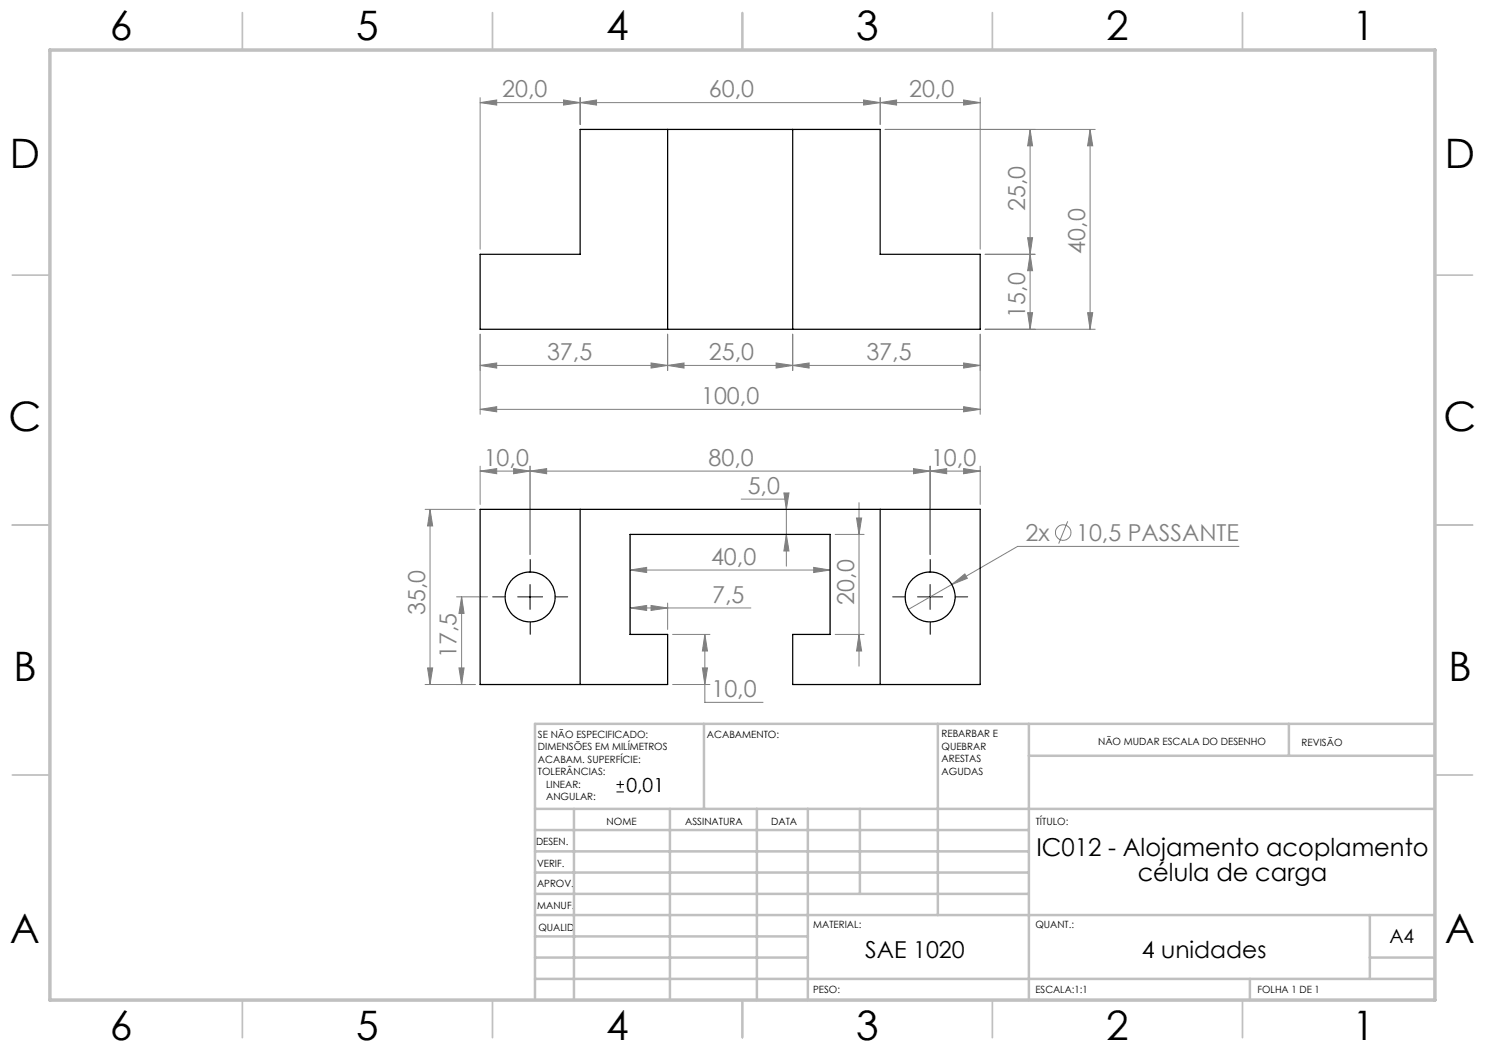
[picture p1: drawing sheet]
<svg xmlns="http://www.w3.org/2000/svg" width="297mm" height="210mm" viewBox="0 0 297 210" stroke-linecap="round" stroke-linejoin="round" font-family="sans-serif">
<g fill="none" stroke="#808080" stroke-width=".2">
<path d="M96 19.5v30.3M112.7 20l3.3 .5-3.3 .5zM116 19.5v5.4M172.7 20l3.3 .5-3.3 .5zM176 19.5v5.4M192.7 20l3.3 .5-3.3 .5zM196 19.5v30.3M96 20.5l3.3-.5v1zM96 20.5h100M116 20.5l3.3-.5v1zM176 20.5l3.3-.5v1zM177 25.9h42"/>
<path d="M206 25.9l.5 3.3h-1zM206 25.9v40M218 25.9l.5 3.3h-1zM218 25.9v40M205.5 47.5h1l-.5 3.4zM206 50.9l.5 3.2h-1zM207 50.9h-10M96 66.8v16.1M96 73.1l3.3-.5v1zM96 73.1h100M130.2 72.6l3.3 .5-3.3 .5zM133.5 73.1l3.3-.5v1z"/>
<path d="M133.5 66.8v7.3M155.2 72.6l3.3 .5-3.3 .5zM158.5 73.1l3.3-.5v1zM158.5 66.8v7.3M192.7 72.6l3.3 .5-3.3 .5zM196 66.8v16.1M197 65.9h22M205.5 62.5h1l-.5 3.4zM217.5 62.5h1l-.5 3.4zM96 94.2l3.3-.5v1zM96 81.9l3.3-.6v1.1zM96 93.2v7.7"/>
<path d="M96 81.9h100M102.7 93.7l3.3 .5-3.3 .5zM106 94.2l3.3-.5v1zM106 93.2v17.7M148.2 99.8h9.1v13.4M156.8 98.6h1l-.5 3.3zM182.7 93.7l3.3 .5-3.3 .5zM186 94.2l3.3-.5v1zM186 93.2v17.7M192.7 81.3l3.3 .6-3.3 .5zM192.7 93.7l3.3 .5-3.3 .5zM196 94.2h-100"/>
<path d="M196 93.2v7.7M85 101.9h10M86 101.9l.5 3.3h-1zM86 101.9v35M91.3 119.4h6.2M92.3 119.4v17.5M92.3 119.4l.5 3.3h-1zM126 114l3.3-.5v1zM126 114h40M157.3 106.9l.5 3.3h-1zM162.7 113.5l3.3 .5-3.3 .5zM167 106.9h5.8"/>
<path d="M171.3 103.6h1l-.5 3.3zM171.8 100.5v32.7M190.4 116.9l2.6-2.1 .5 .9zM190.4 116.9l-8.7 5M213.5 104.3l-1.8 4.4M247.8 109.3h-44.3l-13.1 7.6M85 136.9h10M85.5 133.6h1l-.5 3.3zM91.8 133.6h1l-.5 3.3zM126 121.6l3.3-.5v1zM126 121.6h24.2M130.2 121.1l3.3 .5-3.3 .5z"/>
<path d="M133.5 120.6v5.3M134.5 126.9h7.5M134.5 136.9h7.5M140.5 133.6h1l-.5 3.3zM141 126.9l.5 3.3h-1zM141 126.9v13.6h11.6M167 126.9h5.8M171.8 126.9l.5 3.3h-1z"/>
<circle cx="212.6" cy="106.5" r="1.56"/>
</g>
<path d="M103.5 119.4h5M106 116.9v5M183.5 119.4h5M186 116.9v5M123.3 158.4h1.5M123.3 156.9h1.5M124 156.2v1.4" fill="none" stroke="#000" stroke-width=".2"/>
<path d="M101 119.4h-2.5M106 114.4v-2.5M111 119.4h2.5M181 119.4h-2.5M186 114.4v-2.5M191 119.4h2.5M106 124.4v2.5M186 124.4v2.5" fill="none" stroke="#000" stroke-width=".2" stroke-dasharray="15.2 1.3 1.3 1.3"/>
<g fill="none" stroke="#c0c0c0" stroke-width=".35">
<path d="M48.5 2.5v7.5M98.5 2.5v7.5M148.5 2.5v7.5M198.5 2.5v7.5M248.5 2.5v7.5M2.5 55h7.5M287 55h7.5M2.5 105h7.5M287 105h7.5M2.5 155h7.5M287 155h7.5M48.5 200v7.5"/>
<path d="M98.5 200v7.5M148.5 200v7.5M198.5 200v7.5M248.5 200v7.5"/>
</g>
<g fill="none" stroke="#c0c0c0" stroke-width=".5">
<path d="M140.8 144.8v17M187.6 144.8v38.2M205.8 144.8v55.2M205.8 151.2h81.2M257.8 144.8v6.4M287 144.8h-180v55.2M107 161.8h180M107 178.8h98.8M107 174.5h98.8M107 170.3h98.8M107 166h98.8M114.8 161.8v38.2"/>
<path d="M134 161.8v38.2M151.4 161.8v38.2M161.6 161.8v38.2M172 161.8v17M107 195.8h180M107 191.5h54.6M107 187.3h54.6M107 183h180M250 195.8v4.2M274 191.5h13M274 183v12.8"/>
</g>
<path d="M10 10h277v190h-277z" fill="none" stroke="#c0c0c0" stroke-width=".7"/>
<g fill="#808080">
<path d="M102.7 93.7l3.3 .5-3.3 .5zM96 94.2l3.3-.5v1zM192.7 81.3l3.3 .6-3.3 .5zM96 81.9l3.3-.6v1.1zM192.7 20l3.3 .5-3.3 .5zM176 20.5l3.3-.5v1z"/>
<path d="M126 114l3.3-.5v1zM162.7 113.5l3.3 .5-3.3 .5zM141 126.9l.5 3.3h-1zM140.5 133.6h1l-.5 3.3zM190.4 116.9l3.1-1.2-.5-.9zM126 121.6l3.3-.5v1zM130.2 121.1l3.3 .5-3.3 .5zM157.3 106.9l.5 3.3h-1zM156.8 98.6h1l-.5 3.3zM106 94.2l3.3-.5v1zM182.7 93.7l3.3 .5-3.3 .5zM186 94.2l3.3-.5v1zM192.7 93.7l3.3 .5-3.3 .5zM96 20.5l3.3-.5v1zM112.7 20l3.3 .5-3.3 .5zM116 20.5l3.3-.5v1zM172.7 20l3.3 .5-3.3 .5zM133.5 73.1l3.3-.5v1zM155.2 72.6l3.3 .5-3.3 .5z"/>
<path d="M158.5 73.1l3.3-.5v1zM192.7 72.6l3.3 .5-3.3 .5z"/>
<path d="M171.8 126.9l.5 3.3h-1zM171.3 103.6h1l-.5 3.3zM85.5 133.6h1l-.5 3.3zM86 101.9l.5 3.3h-1zM205.5 47.5h1l-.5 3.4zM206 25.9l.5 3.3h-1z"/>
<path d="M92.3 119.4l.5 3.3h-1zM91.8 133.6h1l-.5 3.3zM206 50.9l.5 3.2h-1zM205.5 62.5h1l-.5 3.4zM218 25.9l.5 3.3h-1zM217.5 62.5h1l-.5 3.4z"/>
<path d="M96 73.1l3.3-.5v1zM130.2 72.6l3.3 .5-3.3 .5z"/>
</g>
<g fill="none" stroke="#000" stroke-width=".25">
<path d="M116 25.9h60v25h20v15h-100v-15h20zM133.5 25.9v40M158.5 25.9v40M96 101.9h100v35h-37.5v-10h7.5v-20h-40v20h7.5v10h-37.5zM116 101.9v35M176 101.9v35"/>
<circle cx="106" cy="119.4" r="5"/>
<circle cx="186" cy="119.4" r="5"/>
</g>
<g font-size="8.1">
<text x="22" y="8">6</text>
<text x="71.2" y="8">5</text>
<text x="121.2" y="8">4</text>
<text x="171.3" y="8">3</text>
<text x="221.3" y="8">2</text>
<text x="270.5" y="8">1</text>
<text x="2" y="33.6">D</text>
<text x="289" y="33.6">D</text>
<text x="1.7" y="86.1">C</text>
<text x="288.7" y="86.1">C</text>
<text x="2.7" y="136.1">B</text>
<text x="289.7" y="136.1">B</text>
<text x="2" y="188.6">A</text>
<text x="289" y="188.6">A</text>
<text x="22" y="208">6</text>
<text x="71.2" y="208">5</text>
<text x="121.2" y="208">4</text>
<text x="171.3" y="208">3</text>
<text x="221.3" y="208">2</text>
<text x="270.5" y="208">1</text>
</g>
<g font-size="4.9">
<text x="207.3" y="171.2">IC012 - Alojamento acoplamento</text>
<text x="227.5" y="176.1">célula de carga</text>
</g>
<g font-size="4.7" fill="#808080">
<text x="100.4" y="19.5">20,0</text>
<text x="141.8" y="19.5">60,0</text>
<text x="181.8" y="19.5">20,0</text>
<text x="205" y="42.3" transform="rotate(-90 205 42.3)">25,0</text>
<text x="217" y="50.8" transform="rotate(-90 217 50.8)">40,0</text>
<text x="205" y="63.5" transform="rotate(-90 205 63.5)">15,0</text>
<text x="109.4" y="72.1">37,5</text>
<text x="141.8" y="72.1">25,0</text>
<text x="173.3" y="72.1">37,5</text>
<text x="140.2" y="80.8">100,0</text>
<text x="96.7" y="93.2">10,0</text>
<text x="141.7" y="93.2">80,0</text>
<text x="186.2" y="93.2">10,0</text>
<text x="149.5" y="98.8">5,0</text>
<text x="142.2" y="113">40,0</text>
<text x="205.1" y="108.2">2x</text>
<text x="215.2" y="108.2">10,5 PASSANTE</text>
<text x="85" y="123" transform="rotate(-90 85 123)">35,0</text>
<text x="142.4" y="120.6">7,5</text>
<text x="170.8" y="120.9" transform="rotate(-90 170.8 120.9)">20,0</text>
<text x="91.3" y="131.6" transform="rotate(-90 91.3 131.6)">17,5</text>
<text x="142.3" y="139.4">10,0</text>
</g>
<g font-size="4.7">
<text x="173" y="191.5">SAE 1020</text>
<text x="228.4" y="191.5">4 unidades</text>
</g>
<g font-size="3.9">
<text x="125.3" y="158.4">0,01</text>
<text x="277.9" y="188.5">A4</text>
</g>
<g font-size="2">
<text x="107.6" y="147.6">SE NÃO ESPECIFICADO:</text>
<text x="141.4" y="147.6">ACABAMENTO:</text>
<text x="188.3" y="147.5">REBARBAR E</text>
<text x="188.3" y="150">QUEBRAR</text>
<text x="219.6" y="149">NÃO MUDAR ESCALA DO DESENHO</text>
<text x="260.3" y="149.2">REVISÃO</text>
<text x="107.6" y="150.1">DIMENSÕES EM MILÍMETROS</text>
<text x="107.6" y="152.6">ACABAM. SUPERFÍCIE:</text>
<text x="107.6" y="155.1">TOLERÂNCIAS:</text>
<text x="188.3" y="152.5">ARESTAS</text>
<text x="188.3" y="155">AGUDAS</text>
<text x="109.2" y="157.6">LINEAR:</text>
<text x="109.2" y="160.1">ANGULAR:</text>
<text x="121.3" y="165">NOME</text>
<text x="137" y="164.9">ASSINATURA</text>
<text x="154.2" y="164.9">DATA</text>
<text x="207.2" y="164.9">TÍTULO:</text>
<text x="107.2" y="169.1">DESEN.</text>
<text x="107.4" y="173.3">VERIF.</text>
<text x="107.4" y="177.4">APROV.</text>
<text x="107.5" y="181.8">MANUF.</text>
<text x="162.7" y="185.5">MATERIAL:</text>
<text x="207.1" y="185.5">QUANT.:</text>
<text x="107.7" y="186.1">QUALID</text>
<text x="162.6" y="198.5">PESO:</text>
<text x="207.1" y="198.6">ESCALA:1:1</text>
<text x="251.5" y="198.6">FOLHA 1 DE 1</text>
</g>
</svg>
